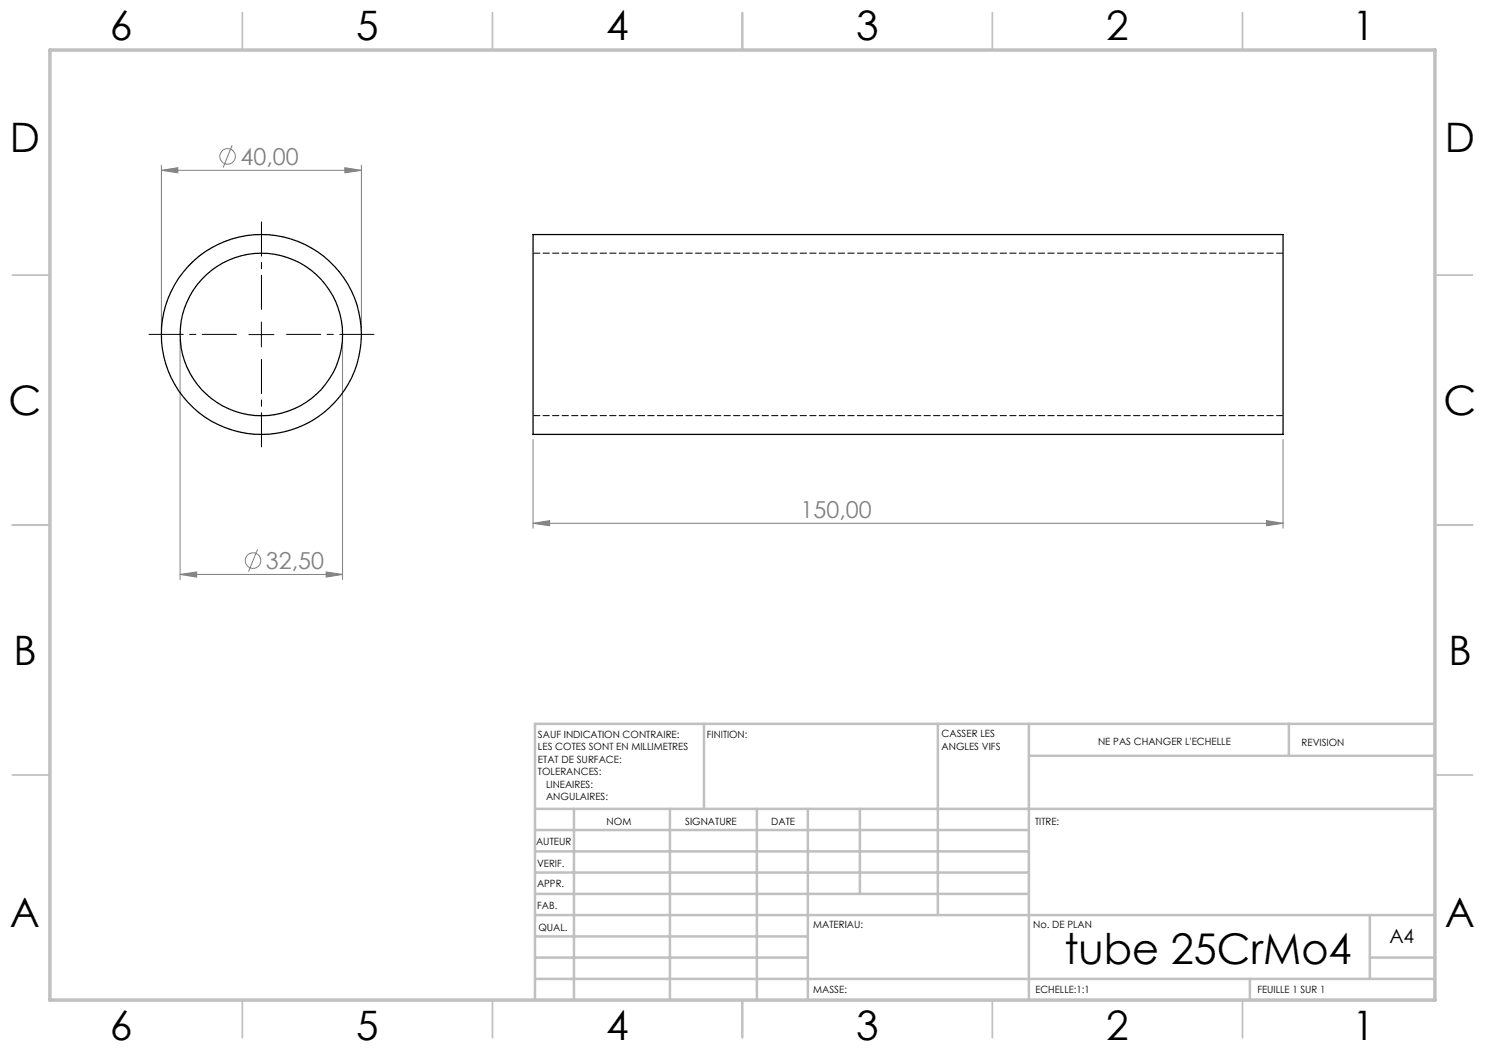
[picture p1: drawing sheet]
<svg xmlns="http://www.w3.org/2000/svg" width="297mm" height="210mm" viewBox="0 0 297 210" stroke-linecap="round" stroke-linejoin="round" font-family="sans-serif">
<g fill="none" stroke="#808080" stroke-width=".2">
<path d="M32.3 34.1l3.3-.6v1.1zM32.3 33v32.9M32.3 34.1h40M46.4 29.1l-1.8 4.4M69 33.5l3.3 .6-3.3 .5zM72.3 33v32.9M36 67.9v48M68.5 67.9v48M106.6 87.9v17.7M256.6 87.9v17.7M36 114.9l3.3-.5v1zM36 114.9h32.5"/>
<path d="M51.5 109.9l-1.8 4.4M65.2 114.4l3.3 .5-3.3 .5zM106.6 104.7l3.3-.6v1.1zM106.6 104.7h150M253.3 104.1l3.3 .6-3.3 .5z"/>
<circle cx="45.5" cy="31.3" r="1.55"/>
<circle cx="50.6" cy="112.1" r="1.56"/>
</g>
<path d="M47.3 66.9h-17.5M52.3 61.9v-17.5M52.3 71.9v17.5M57.3 66.9h17.5" fill="none" stroke="#000" stroke-width=".2" stroke-dasharray="30.5 1.3 1.3 1.3" stroke-dashoffset="23.6"/>
<path d="M49.8 66.9h5M52.3 64.4v5" fill="none" stroke="#000" stroke-width=".2"/>
<g fill="none" stroke="#c0c0c0" stroke-width=".35">
<path d="M48.5 2.5v7.5M98.5 2.5v7.5M148.5 2.5v7.5M198.5 2.5v7.5M248.5 2.5v7.5M2.5 55h7.5M287 55h7.5M2.5 105h7.5M287 105h7.5M2.5 155h7.5M287 155h7.5M48.5 200v7.5"/>
<path d="M98.5 200v7.5M148.5 200v7.5M198.5 200v7.5M248.5 200v7.5"/>
</g>
<g fill="none" stroke="#c0c0c0" stroke-width=".5">
<path d="M140.8 144.8v17M187.6 144.8v38.2M205.8 144.8v55.2M205.8 151.2h81.2M257.8 144.8v6.4M287 144.8h-180v55.2M107 161.8h180M107 178.8h98.8M107 174.5h98.8M107 170.3h98.8M107 166h98.8M114.8 161.8v38.2"/>
<path d="M134 161.8v38.2M151.4 161.8v38.2M161.6 161.8v38.2M172 161.8v17M107 195.8h180M107 191.5h54.6M107 187.3h54.6M107 183h180M250 195.8v4.2M274 191.5h13M274 183v12.8"/>
</g>
<path d="M10 10h277v190h-277z" fill="none" stroke="#c0c0c0" stroke-width=".7"/>
<path d="M36 114.9l3.3-.5v1zM65.2 114.4l3.3 .5-3.3 .5zM32.3 34.1l3.3-.6v1.1zM69 33.5l3.3 .6-3.3 .5zM106.6 104.7l3.3-.6v1.1zM253.3 104.1l3.3 .6-3.3 .5z" fill="#808080"/>
<g fill="none" stroke="#000" stroke-width=".25">
<path d="M106.6 46.9h150v40h-150z"/>
<circle cx="52.3" cy="66.9" r="16.2"/>
<circle cx="52.3" cy="66.9" r="20"/>
</g>
<path d="M256.6 50.6h-150M106.6 83.1h150" fill="none" stroke="#000" stroke-width=".2" stroke-dasharray="1.3 .6" stroke-dashoffset="-.1"/>
<text font-size="8.5" x="212.9" y="192.7">tube 25CrMo4</text>
<g font-size="8.1">
<text x="22" y="8">6</text>
<text x="71.2" y="8">5</text>
<text x="121.2" y="8">4</text>
<text x="171.3" y="8">3</text>
<text x="221.3" y="8">2</text>
<text x="270.5" y="8">1</text>
<text x="2" y="30.5">D</text>
<text x="289" y="30.5">D</text>
<text x="1.7" y="83">C</text>
<text x="288.7" y="83">C</text>
<text x="2.7" y="133">B</text>
<text x="289.7" y="133">B</text>
<text x="2" y="185.5">A</text>
<text x="289" y="185.5">A</text>
<text x="22" y="208">6</text>
<text x="71.2" y="208">5</text>
<text x="121.2" y="208">4</text>
<text x="171.3" y="208">3</text>
<text x="221.3" y="208">2</text>
<text x="270.5" y="208">1</text>
</g>
<g font-size="4.7" fill="#808080">
<text x="48.1" y="33">40,00</text>
<text x="160.1" y="103.6">150,00</text>
<text x="53.2" y="113.8">32,50</text>
</g>
<text font-size="3.9" x="277.9" y="188.5">A4</text>
<g font-size="2">
<text x="107.6" y="147.6">SAUF INDICATION CONTRAIRE:</text>
<text x="141.4" y="147.6">FINITION:</text>
<text x="188.3" y="147.5">CASSER LES</text>
<text x="188.3" y="150">ANGLES VIFS</text>
<text x="219.6" y="149">NE PAS CHANGER L'ECHELLE</text>
<text x="260.3" y="149.2">REVISION</text>
<text x="107.6" y="150.1">LES COTES SONT EN MILLIMETRES</text>
<text x="107.6" y="152.6">ETAT DE SURFACE:</text>
<text x="107.6" y="155.1">TOLERANCES:</text>
<text x="109.2" y="157.6">LINEAIRES:</text>
<text x="109.2" y="160.1">ANGULAIRES:</text>
<text x="121.3" y="165">NOM</text>
<text x="137" y="164.9">SIGNATURE</text>
<text x="154.2" y="164.9">DATE</text>
<text x="207" y="164.9">TITRE:</text>
<text x="107.2" y="169.1">AUTEUR</text>
<text x="107.4" y="173.3">VERIF.</text>
<text x="107.4" y="177.4">APPR.</text>
<text x="107.5" y="181.8">FAB.</text>
<text x="162.7" y="185.5">MATERIAU:</text>
<text x="206.6" y="185.5">No. DE PLAN</text>
<text x="107.7" y="186.1">QUAL.</text>
<text x="162.6" y="198.5">MASSE:</text>
<text x="207.1" y="198.6">ECHELLE:1:1</text>
<text x="251.5" y="198.6">FEUILLE 1 SUR 1</text>
</g>
</svg>
